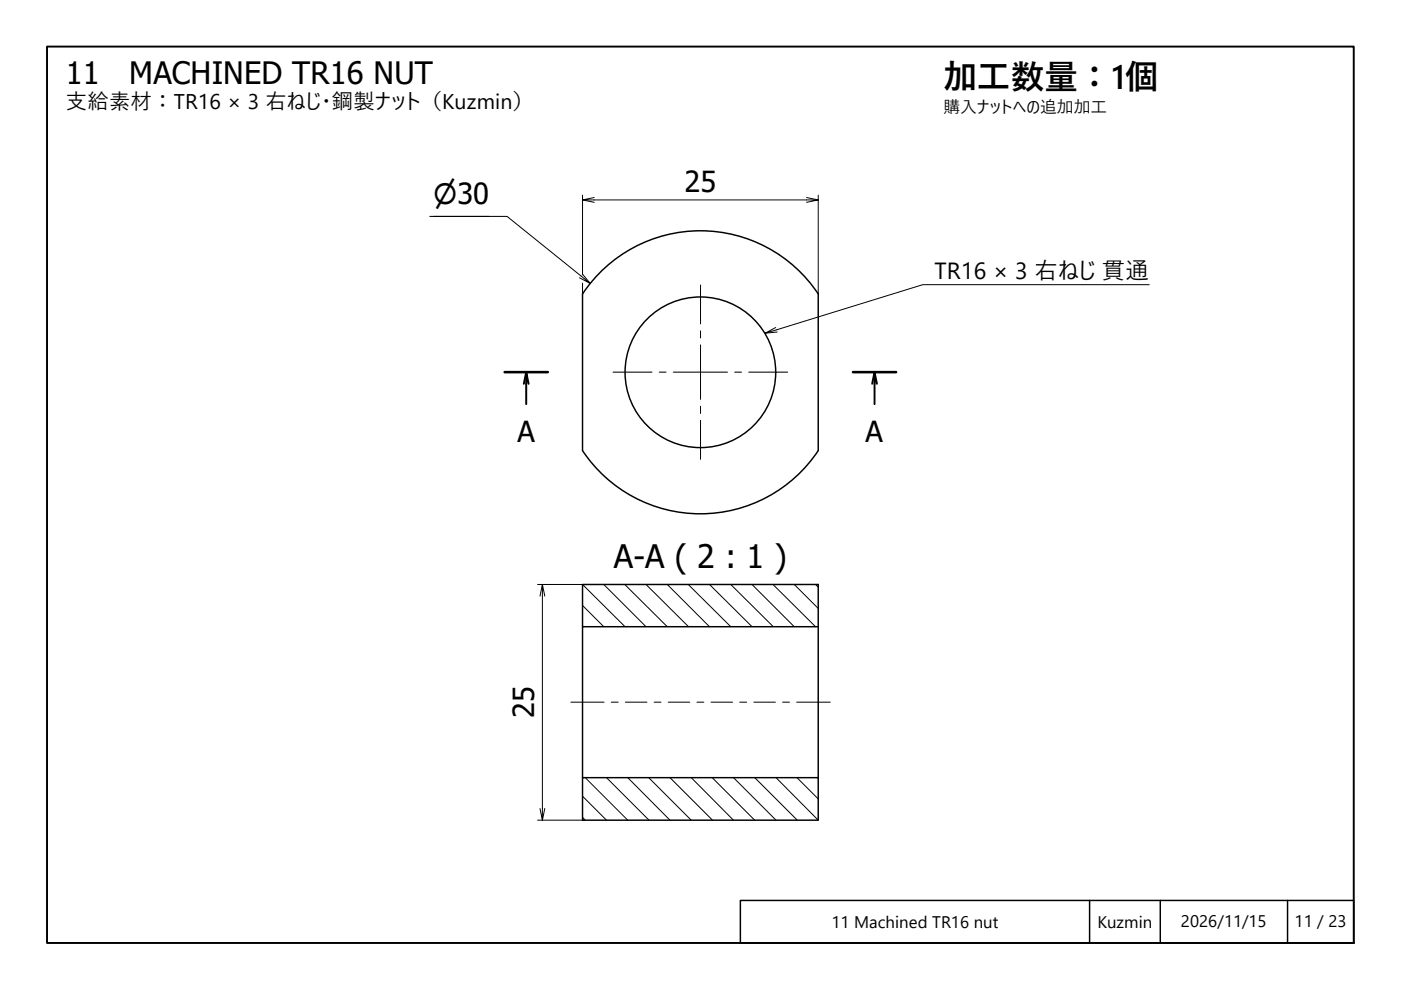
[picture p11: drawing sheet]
<svg xmlns="http://www.w3.org/2000/svg" width="297mm" height="210mm" viewBox="0 0 297 210" stroke-linecap="round" stroke-linejoin="round" font-family="sans-serif">
<!-- layer: Hatch (ISO) -->
<g fill="none" stroke="#000" stroke-width=".21">
<path d="M123.5 132.9h.1M123.5 128.4l4.5 4.5M123.5 123.9l9 9M128 123.9l9 9M132.5 123.9l9 9M137 123.9l9 9M141.5 123.9l8.9 9M145.9 123.9l9 9M150.4 123.9l9 9M154.9 123.9l9.1 9M159.4 123.9l9 9M163.9 123.9l9 9"/>
<path d="M168.4 123.9l5.1 5.1M172.9 123.9l.6 .6M123.5 173.3l.6 .6M123.5 168.8l5.1 5.1M124.1 164.9l9 9M128.6 164.9l9 9M133.1 164.9l8.9 9M137.5 164.9l9.1 9M142 164.9l9.1 9M146.6 164.9l8.9 9M151 164.9l9 9M155.5 164.9l9 9"/>
<path d="M160 164.9l9 9M164.5 164.9l9 9M169 164.9l4.5 4.5M173.5 164.9h.1"/>
</g>
<!-- layer: Visible (ISO) -->
<g fill="none" stroke="#000" stroke-width=".31">
<path d="M123.5 95.5a30 30 0 0 0 50 0M123.5 95.5v-33.2a30 30 0 0 1 50 0v33.2M123.5 123.9h50v9h-50zM123.5 132.9v32M173.5 132.9v32M123.5 164.9h50v9h-50z"/>
<circle cx="148.5" cy="78.9" r="16"/>
</g>
<!-- layer: Section Line (ISO) -->
<path d="M107 78.9h9.1M180.8 78.9h9.2" fill="none" stroke="#000" stroke-width=".55"/>
<path d="M111.6 78.9l-.5 2.5M185.4 78.9l-.5 2.5M112.1 81.4l-.5-2.5v6.8M185.9 81.4l-.5-2.5v6.8" fill="none" stroke="#000" stroke-width=".41"/>
<!-- layer: Border (ISO) -->
<path d="M10 9.9h277v190h-277z" fill="none" stroke="#000" stroke-width=".41"/>
<!-- layer: Title (ISO) -->
<path d="M157 190.9h130v9h-130zM231 190.9v9M246 190.9v9M273 190.9v9" fill="none" stroke="#000" stroke-width=".31"/>
<!-- layer: Dimension (ISO) -->
<g fill="none" stroke="#000" stroke-width=".21">
<path d="M91.1 45.9h16.4l17.7 14.2-2.3-1.2M91.9 45.9h11.8M123.5 42.4l2.5 .5M123.5 41.4v16.9M123.5 58.1l1.7 2M126 41.9l-2.5 .5h50l-2.5 .5M171 41.9l2.5 .5M173.5 41.4v20.9M123.5 60v2.3M114 123.9h9.5M115 123.9l-.5 2.5M115.5 126.4l-.5-2.5v50l-.5-2.5"/>
<path d="M114 173.9h9.5M115.5 171.4l-.5 2.5"/>
</g>
<!-- layer: Center Mark (ISO) -->
<path d="M130 78.9h8.2M139.8 78.9h1.4M142.7 78.9h11.5M148.5 60.4v8.3M148.5 70.1v1.6M148.5 73.1v11.6M155.8 78.9h1.4M158.7 78.9h8.3M148.5 86.1v1.6M148.5 89.1v8.3" fill="none" stroke="#000" stroke-width=".21"/>
<!-- layer: Symbol (ISO) -->
<path d="M164.8 70.4l-2.6 .2M243.6 60.4h-48l-33.4 10.2 2.3-1.2" fill="none" stroke="#000" stroke-width=".21"/>
<!-- layer: Centerline (ISO) -->
<path d="M121 148.9h7.1M129.6 148.9h1.5M132.6 148.9h4.6M138.7 148.9h1.4M141.7 148.9h4.5M147.8 148.9h1.4M150.7 148.9h4.6M156.8 148.9h1.5M159.8 148.9h4.6M165.9 148.9h1.5M168.9 148.9h7.1" fill="none" stroke="#000" stroke-width=".21"/>
<text font-size="7.1" x="200" y="18.9">加工数量：1個</text>
<text font-size="6.9" x="130.2" y="120.5">A-A ( 2 : 1 )</text>
<g font-size="6.5">
<text x="14" y="17.8">11</text>
<text x="27.4" y="17.8">MACHINED TR16 NUT</text>
</g>
<g font-size="6.2">
<text x="145.1" y="40.7">25</text>
<text x="109.7" y="93.7">A</text>
<text x="183.5" y="93.7">A</text>
<text x="113.3" y="152.3" transform="rotate(-90 113.3 152.3)">25</text>
</g>
<text font-size="5.8" x="91.9" y="43.2">⌀30</text>
<text font-size="5" x="198.1" y="59.1">TR16 × 3 右ねじ 貫通</text>
<text font-size="4.5" x="14" y="23.1">支給素材：TR16 × 3 右ねじ・鋼製ナット（Kuzmin）</text>
<g font-size="3.6">
<text x="200" y="23.9">購入ナットへの追加加工</text>
<text x="176.3" y="196.7">11 Machined TR16 nut</text>
<text x="232.7" y="196.7">Kuzmin</text>
<text x="250.4" y="196.5">2026/11/15</text>
<text x="274.4" y="196.5">11 / 23</text>
</g>
</svg>
